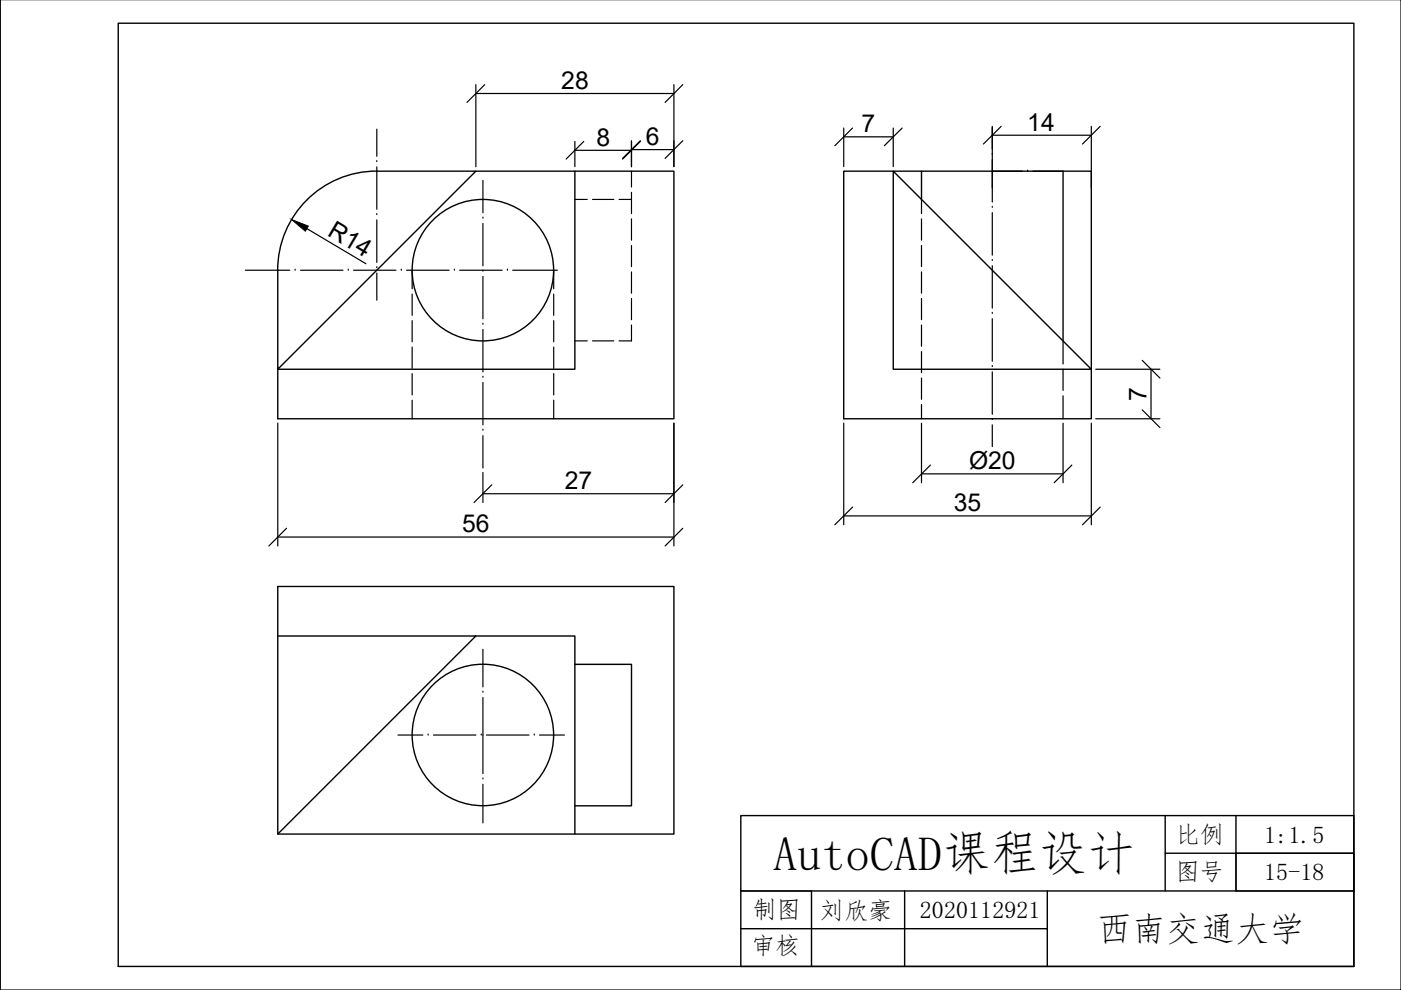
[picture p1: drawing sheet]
<svg xmlns="http://www.w3.org/2000/svg" width="297mm" height="210mm" viewBox="0 0 297 210" stroke-linecap="round" stroke-linejoin="round" font-family="sans-serif">
<!-- layer: 0 -->
<g fill="none" stroke="#000" stroke-width=".3">
<path d="M25.1 4.9h261.9v200h-261.9zM79.9 36.3a21 21 0 0 0-21 21v21l42-42h-21M100.9 36.3h42v52.5h-84v-10.5h63v-42M178.9 36.3h52.5v52.5h-52.5zM189.4 36.3l42 42h-42zM195.4 36.3v6M225.4 36.3v36M58.9 124.3h84v52.5h-84zM58.9 134.8h42l-42 42M100.9 134.8h21v42M121.9 140.9h12v30h-12M247 172.9v8h40"/>
<path d="M262.1 172.9v16M157.1 188.9v16h129.9v-32h-129.9v16h129.9M157.1 196.9h64.9v8M172 188.9v16M191.8 188.9v16M222 188.9v8M247 180.9v8"/>
<circle cx="102.4" cy="57.3" r="15"/>
<circle cx="102.4" cy="155.8" r="15"/>
</g>
<g fill="none" stroke="#000" stroke-width=".25">
<path d="M79.9 34.3h.1M79.9 27.4v5.7M79.9 35.4v9M102.4 38.2v6.9M210.4 32.7h.1M210.4 27v4.6M210.4 33.8v9M210.4 36.3h6.4M217.9 36.3h.1M219 36.3h6.4M52 57.3h9.5M62.6 57.3h.1"/>
<path d="M63.7 57.3h9M73.8 57.3h.1M75 57.3h9M79.9 56.8h.1M79.9 45.5h.1M79.9 46.6v9M79.9 57.9v5.7M85.1 57.3h.1M86.2 57.3h9M96.3 57.3h.1M97.5 57.3h9M102.4 57.5h.1"/>
<path d="M102.4 46.2h.1M102.4 47.4v9M102.4 58.6v9M107.6 57.3h.1M108.7 57.3h9.5M210.4 55.2h.1M210.4 44h.1M210.4 45.1v9M210.4 56.3v9M102.4 80h.1M102.4 68.7h.1M102.4 69.9v9"/>
<path d="M210.4 77.7h.1M210.4 66.5h.1M210.4 67.6v9M210.4 78.8v9M102.4 91.2h.1M102.4 81.1v9M102.4 92.4v6.8M210.4 89h.1M210.4 90.1v4.6M102.4 137.7v7.9M84.4 155.8h5.2M90.8 155.8h.1"/>
<path d="M91.9 155.8h9M102 155.8h.1M102.4 146.8h.1M102.4 147.9v16.1M103.2 155.8h8.9M113.3 155.8h.1M114.4 155.8h5.3M102.4 165.2h.1M102.4 166.3v8.2"/>
</g>
<!-- layer: 0 -->
<g fill="none" stroke="#000" stroke-width=".25">
<path d="M297 -.1v210h-296.9v-210M100.9 17.9v17.4M100.9 19.8h42M102.8 17.9l-3.8 3.8M142.9 17.9v17.4M144.8 17.9l-3.8 3.8M121.9 30v5.3M121.9 31.9h12M123.8 30l-3.8 3.7M133.9 29.8v5.5M133.9 36.3v3.4M133.9 31.7h9"/>
<path d="M135.8 29.8l-3.8 3.8M135.8 30l-3.8 3.7M144.8 29.8l-3.8 3.8M178.9 27.1v8.2M178.9 29h10.5M180.7 27.1l-3.7 3.8M189.4 27.1v8.2M191.3 27.1l-3.8 3.8M210.4 26.8v13M210.4 28.7h21M212.3 26.8l-3.8 3.7M231.4 26.8v13"/>
<path d="M233.3 26.8l-3.8 3.7M65.1 48.5l12.5 7.4M87.4 57.3v3.9M117.4 57.3v3.9M121.9 42.3h2.6M125.6 42.3h4.5M131.3 42.3h2.6M133.9 40.8v4.5M133.9 46.4v4.5M133.9 52v4.5M133.9 57.7v4.5M195.4 42.3v3"/>
<path d="M195.4 46.4v4.5M195.4 52v4.5M195.4 57.7v4.5M87.4 62.3v4.6M87.4 68v4.5M87.4 73.6v4.5M87.4 79.2v4.5M117.4 62.3v4.6M117.4 68v4.5M117.4 73.6v4.5M117.4 79.2v4.5M121.9 72.3h2.6"/>
<path d="M125.6 72.3h4.5M133.9 63.3v4.5M133.9 68.9v3.4h-2.6M195.4 63.3v4.5M195.4 68.9v4.5M195.4 74.5v4.5M225.4 72.3v4.9M225.4 78.3v4.5M232.3 78.3h13.6M242.2 76.4l3.7 3.8M244 78.3v10.5M58.9 89.7v26.1"/>
<path d="M87.4 84.9v3.9M117.4 84.9v3.9M142.9 89.7v26.1M178.9 89.7v21.6M195.4 80.2v4.5M195.4 85.8v3M195.4 89.7v12.7M197.3 98.6l-3.8 3.8M225.4 83.9v4.9M225.4 89.7v12.7M227.3 98.6l-3.8 3.8M231.4 89.7v21.6"/>
<path d="M232.3 88.8h13.6M242.2 86.9l3.7 3.7M58.9 113.9h84M60.8 112l-3.8 3.8M102.4 100.2v6.3M102.4 104.7h40.5M104.3 102.8l-3.8 3.7M144.8 102.8l-3.8 3.7M144.8 112l-3.8 3.8M178.9 109.4h52.5M180.7 107.5l-3.7 3.8M195.4 100.5h30"/>
<path d="M233.3 107.5l-3.8 3.8M157.1 188.9h14.9M262.1 180.9h24.9v8h-24.9z"/>
</g>
<path d="M61.8 46.6l3.6 1.3-.7 1.1z" fill="#000" stroke="#000" stroke-width=".21"/>
<text font-size="10.2" x="164" y="184.5">AutoCAD课程设计</text>
<text font-size="7.3" x="232.6" y="199.6">西南交通大学</text>
<g font-size="5.2">
<text x="119" y="18.8">28</text>
<text x="182.7" y="28.1">7</text>
<text x="217.8" y="27.7">14</text>
<text x="126.4" y="30.9">8</text>
<text x="137" y="30.7">6</text>
<text x="69.2" y="49.9" transform="rotate(31 69.2 49.9)">R14</text>
<text x="243.1" y="85" transform="rotate(-90 243.1 85)">7</text>
<text x="205.5" y="99.4">Ø20</text>
<text x="119.8" y="103.7">27</text>
<text x="98" y="112.9">56</text>
<text x="202.2" y="108.4">35</text>
</g>
<g font-size="5.1">
<text x="249.3" y="178.7">比例</text>
<text x="268" y="178.6">1:1.5</text>
<text x="249.2" y="186.7">图号</text>
<text x="268" y="186.6">15-18</text>
<text x="159.5" y="194.7">制图</text>
<text x="173.8" y="194.7">刘欣豪</text>
<text x="195" y="194.6">2020112921</text>
<text x="159.2" y="202.4">审核</text>
</g>
</svg>
